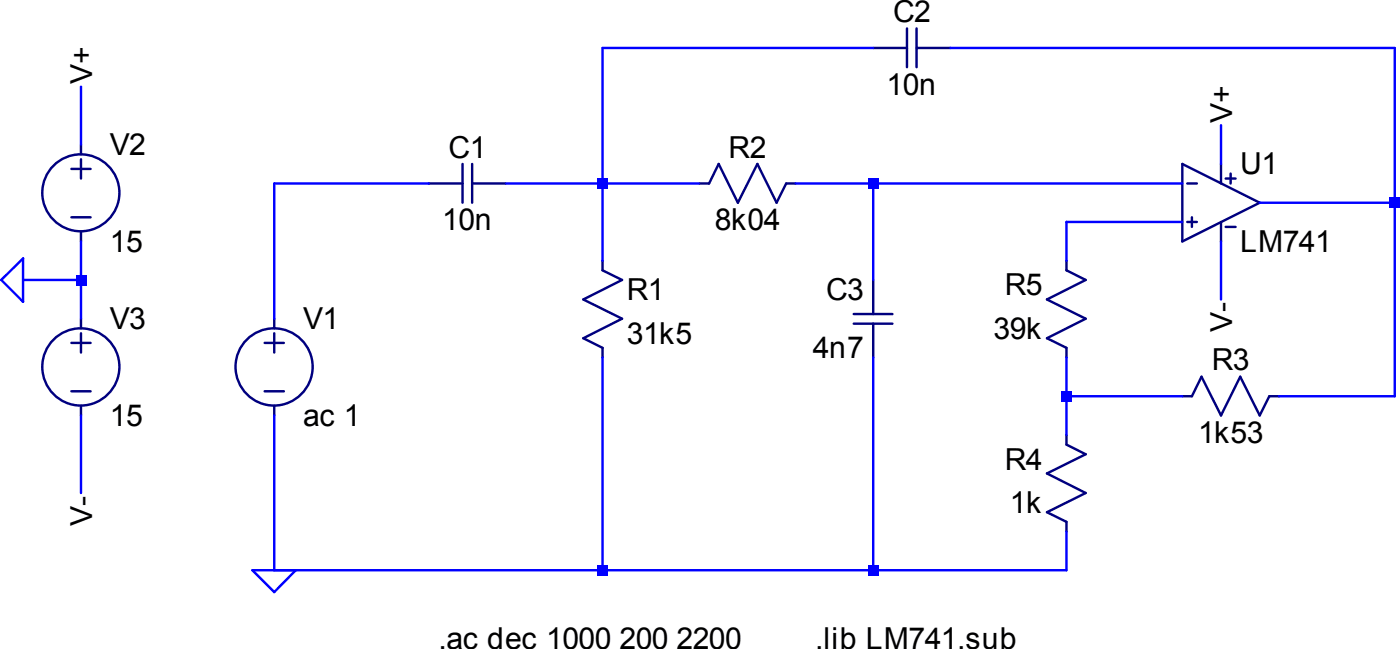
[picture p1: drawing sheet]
<svg xmlns="http://www.w3.org/2000/svg" width="204mm" height="94mm" viewBox="0 0 204 94" stroke-linecap="round" stroke-linejoin="round" font-family="sans-serif">
<path d="M127 7h4.9M62.4 26.7h4.9M67.3 23.8v5.6M68.7 26.7h4.9M68.7 23.8v5.6" fill="none" stroke="#00007f" stroke-width=".35"/>
<path d="M133.3 7h4.9" fill="none" stroke="#00007f" stroke-width=".35"/>
<path d="M131.9 4.1v5.7M133.3 4.1v5.7M87.6 37.9v1.4l2.9 1.4-5.7 2.8 5.7 2.8-5.7 2.8 2.8 1.4v1.4M101.7 26.7h1.4l1.4-2.9 2.8 5.6 2.9-5.6 2.8 5.6 1.4-2.7h1.4M155.1 37.9v1.4l2.8 1.4-5.6 2.8 5.6 2.8-5.6 2.8 2.8 1.4v1.4M172 23.8l11.2 5.6-11.2 5.7zM124.2 47h5.6M124.2 45.6h5.6M127 40.7v4.9M127 47v4.9M172 57.6h1.4l1.4-2.9 2.8 5.6 2.8-5.6 2.8 5.6 1.4-2.7h1.4M155.1 63.2v1.4l2.8 1.4-5.6 2.8 5.6 2.8-5.6 2.8 2.8 1.4v1.4" fill="none" stroke="#00007f" stroke-width=".35"/>
<path d="M172.7 26.7h1.4" fill="none" stroke="#00007f" stroke-width=".35"/>
<path d="M172.7 32.2h1.4" fill="none" stroke="#00007f" stroke-width=".35"/>
<path d="M173.4 31.6v1.4" fill="none" stroke="#00007f" stroke-width=".35"/>
<path d="M177.6 23.8v2.9" fill="none" stroke="#00007f" stroke-width=".35"/>
<path d="M177.6 32.2v2.9" fill="none" stroke="#00007f" stroke-width=".35"/>
<path d="M178.3 25.9h1.4" fill="none" stroke="#00007f" stroke-width=".35"/>
<path d="M179 25.2v1.5" fill="none" stroke="#00007f" stroke-width=".35"/>
<path d="M178.3 33h1.4" fill="none" stroke="#00007f" stroke-width=".35"/>
<g fill="none" stroke="#00007f" stroke-width=".35">
<path d="M10.4 24.5h2.8M10.4 31.6h2.8M11.8 21v1.4M11.8 23.1v2.8M11.8 33.6v1.5M10.4 49.8h2.8M10.4 56.8h2.8M11.8 46.3v1.4M11.8 48.4v2.8M11.8 59v1.3M38.5 49.8h2.8M38.5 56.8h2.8"/>
<path d="M39.9 46.3v1.4M39.9 48.4v2.8M39.9 59v1.3"/>
<circle cx="11.8" cy="28" r="5.6"/>
<circle cx="11.8" cy="53.3" r="5.6"/>
<circle cx="39.9" cy="53.3" r="5.6"/>
</g>
<path d="M87.6 7h39.4M.2 40.7l3.2-3.2v6.3zM36.7 82.8h6.3l-3.1 3.2z" fill="none" stroke="#00f" stroke-width=".35"/>
<path d="M138.2 7h64.7" fill="none" stroke="#00f" stroke-width=".35"/>
<path d="M11.8 12.6v8.4M177.6 18.2v5.6M39.9 26.7h22.5" fill="none" stroke="#00f" stroke-width=".35"/>
<path d="M87.6 7v19.7" fill="none" stroke="#00f" stroke-width=".35"/>
<path d="M73.6 26.7h28.1" fill="none" stroke="#00f" stroke-width=".35"/>
<path d="M115.8 26.7h56.2" fill="none" stroke="#00f" stroke-width=".35"/>
<path d="M202.9 7v22.4h-19.7M155.1 32.2h16.9" fill="none" stroke="#00f" stroke-width=".35"/>
<path d="M87.6 26.7v11.2" fill="none" stroke="#00f" stroke-width=".35"/>
<path d="M155.1 32.2v5.7" fill="none" stroke="#00f" stroke-width=".35"/>
<path d="M11.8 35.1v5.6h-8.4M127 26.7v14" fill="none" stroke="#00f" stroke-width=".35"/>
<path d="M177.6 35.1v8.4" fill="none" stroke="#00f" stroke-width=".35"/>
<path d="M11.8 40.7v5.6" fill="none" stroke="#00f" stroke-width=".35"/>
<path d="M39.9 26.7v19.6" fill="none" stroke="#00f" stroke-width=".35"/>
<path d="M155.1 51.9v5.7h16.9" fill="none" stroke="#00f" stroke-width=".35"/>
<path d="M202.9 29.4v28.2" fill="none" stroke="#00f" stroke-width=".35"/>
<path d="M155.1 57.6v5.6M186 57.6h16.9" fill="none" stroke="#00f" stroke-width=".35"/>
<path d="M87.6 51.9v30.9M127 51.9v30.9h-87.1v-22.5M11.8 60.3v11.3" fill="none" stroke="#00f" stroke-width=".35"/>
<path d="M155.1 77.2v5.6h-28.1" fill="none" stroke="#00f" stroke-width=".35"/>
<g fill="#00f">
<path d="M11.1 39.9h1.4v1.5h-1.4z"/>
<path d="M86.9 25.9h1.5v1.5h-1.5z"/>
<path d="M86.9 82.1h1.5v1.5h-1.5z"/>
<path d="M126.3 25.9h1.5v1.5h-1.5z"/>
<path d="M126.3 82.1h1.5v1.5h-1.5z"/>
<path d="M154.4 56.8h1.5v1.5h-1.5z"/>
<path d="M202.2 28.7h1.4v1.5h-1.4z"/>
</g>
<g font-size="4.4">
<text x="129.9" y="3.2">C2</text>
<text x="13.4" y="12.2" transform="rotate(-90 13.4 12.2)">V+</text>
<text x="129" y="13.7">10n</text>
<text x="179.2" y="17.8" transform="rotate(-90 179.2 17.8)">V+</text>
<text x="16" y="22.5">V2</text>
<text x="65.2" y="22.9">C1</text>
<text x="106" y="22.9">R2</text>
<text x="180.4" y="25.3">U1</text>
<text x="64.3" y="33.4">10n</text>
<text x="104" y="33.4">8k04</text>
<text x="16" y="36.6">15</text>
<text x="180.4" y="36.6">LM741</text>
<text x="16" y="47.8">V3</text>
<text x="44.1" y="47.8">V1</text>
<text x="91.2" y="43.6">R1</text>
<text x="120.2" y="43.6">C3</text>
<text x="146.1" y="42.9">R5</text>
<text x="91.2" y="49.9">31k5</text>
<text x="118.2" y="52.1">4n7</text>
<text x="144.5" y="49.2">39k</text>
<text x="176.2" y="53.8">R3</text>
<text x="179.2" y="48.2" transform="rotate(-90 179.2 48.2)">V-</text>
<text x="16" y="61.9">15</text>
<text x="44.1" y="61.9">ac 1</text>
<text x="174.3" y="64.3">1k53</text>
<text x="146.1" y="68.2">R4</text>
<text x="13.4" y="76.4" transform="rotate(-90 13.4 76.4)">V-</text>
<text x="146.9" y="74.5">1k</text>
<text x="63.8" y="94.2">.ac dec 1000 200 2200</text>
<text x="118.6" y="94.2">.lib LM741.sub</text>
</g>
</svg>
